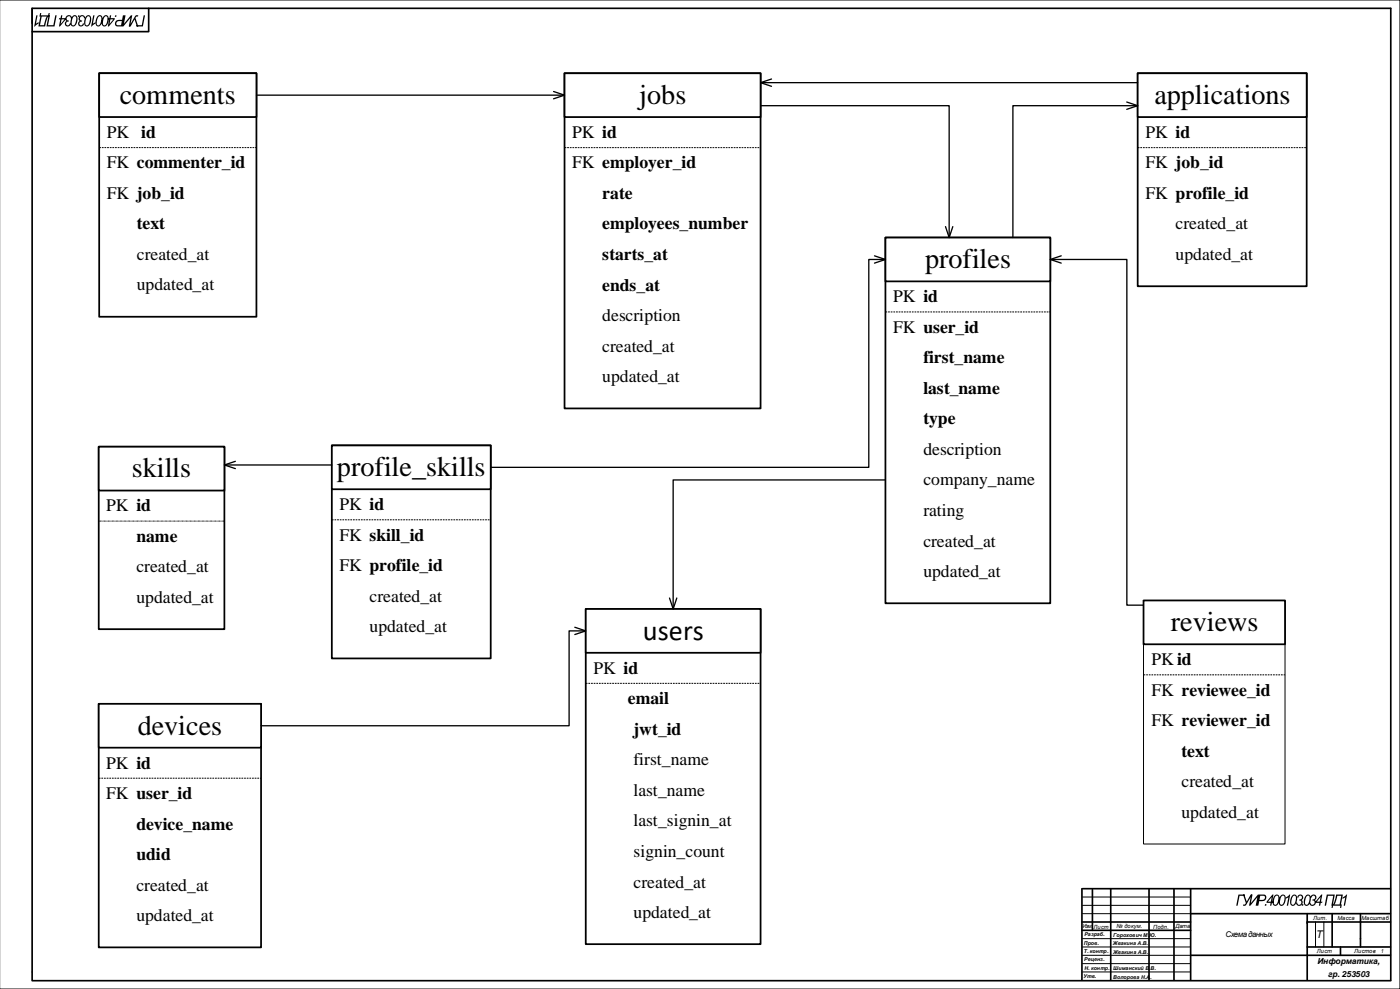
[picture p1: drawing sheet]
<svg xmlns="http://www.w3.org/2000/svg" width="841mm" height="594mm" viewBox="0 0 841 594" stroke-linecap="round" stroke-linejoin="round" font-family="sans-serif">
<g fill="none" stroke="#000" stroke-width="1">
<path d="M19 14v-9h816v584M19 5v579M89 5v14h-70M650 534v55M650 534h185M656 534v25M667 534v55M690 534v55M705 534v55M715 534v55M650 554h65M650 559h65"/>
<path d="M715 549h120M785 549v40M785 554h50M800 549v20M817 549v20M715 574h120M785 569h50M805 569v5M19 584v5h816"/>
</g>
<path d="M0 0h841v594h-841M650 539h65M650 544h65M650 549h65M790 554v15M795 554v15M650 564h65M650 569h65M650 574h65M650 579h65M650 584h65" fill="none" stroke="#000" stroke-width=".6"/>
<g fill="#000">
<path d="M22 9h1l-1 5 1-1v1l-2 2zM47 9h1v1h-1zM69 9h1v1h-1zM760 543h1l-1 1zM782 543h1v1h-1zM806 539l3-2-1 7h-1l1-5-2 1z"/>
<path d="M29 9h1l-1 6h3l1-6h1l-1 7h-5zM24 8h1v1h4v-1h1l-1 2a7 7 0 0 0-2 6h-4l1-6zM25 10l-1 5h2l2-5z"/>
<path d="M44 10a2.1 2.1 0 0 1 2 0 2.1 2.1 0 0 1 0 3 2.3 2.3 0 0 1-1 2 2.3 2.3 0 0 1-3 0l1-3zM44 10a4 4 0 0 0 0 5 4 4 0 0 0 1-5zM40 10l2-1 1 2a1.2 1.2 0 0 0-2-1 1.2 1.2 0 0 0-1 1 1.2 1.2 0 0 0 1 1v1a1.1 1.1 0 0 0-1 1 1.1 1.1 0 0 0 0 1 1.1 1.1 0 0 0 2-1h1a1.8 1.8 0 0 1-3 2 1.8 1.8 0 0 1 0-3l-1-2zM37 9v2h3l-4 5h-1l1-4h-1v-1h1zM37 12l-1 2 3-2z"/>
<path d="M56 9h1l-1 5 2-1-1 1-2 2zM52 10a2.1 2.1 0 0 1 3 0 2.1 2.1 0 0 1 0 3 2.3 2.3 0 0 1-1 2 2.3 2.3 0 0 1-3 0v-3zM52 10a4 4 0 0 0 0 5 4 4 0 0 0 1-5zM48 10l2-1 1 2h-1a1.2 1.2 0 0 0-1-1 1.2 1.2 0 0 0-1 1 1.2 1.2 0 0 0 1 1v1a1.1 1.1 0 0 0-1 1 1.1 1.1 0 0 0 0 1 1.1 1.1 0 0 0 2-1h1a1.8 1.8 0 0 1-3 2 1.8 1.8 0 0 1 0-3l-1-2z"/>
<path d="M66 9h1l-1 2h3l-4 5 1-4h-1v-1h1zM66 12v2l2-2zM62 10a2.1 2.1 0 0 1 3 0 2.1 2.1 0 0 1 0 3 2.3 2.3 0 0 1-1 2 2.3 2.3 0 0 1-3 0v-3zM63 10a4 4 0 0 0 0 5 4 4 0 0 0 1-5zM59 10a2.1 2.1 0 0 1 2 0 2.1 2.1 0 0 1 0 3 2.3 2.3 0 0 1-1 2 2.3 2.3 0 0 1-2 0v-3zM59 10a4 4 0 0 0 0 5 4 4 0 0 0 1-5z"/>
<path d="M86 9h1l-1 7h-4v-1h3zM81 9h2v1h-1l-1 1 2 5h-1l-1-4-3 4zM75 9l-1 5 5-5-1 7h-1l1-5-4 5h-1zM70 13l3-1 1-3h1l-2 7h-2a1.8 1.8 0 0 1-2-1 1.8 1.8 0 0 1 1-2zM70 13v2h3v-2z"/>
<path d="M744 537h4v1h-4l-1 6h-1zM747 537l2 4 2-4h1l-4 7h-1v-1h1v-1zM751 537h1l-1 5 4-5h1l-1 7h-1l1-5-4 5h-1zM756 537h3a2.1 2.1 0 0 1 1 3 2.1 2.1 0 0 1-2 1h-2v3h-1zM757 538l-1 2h2a1.3 1.3 0 0 0 2 0 1.4 1.4 0 0 0-2-2z"/>
<path d="M764 537h1l-1 5h1h-1v2h-1v-2h-2v-1zM764 539l-2 3h1zM766 538a1.9 1.9 0 0 1 2 0 1.9 1.9 0 0 1 0 2 2.6 2.6 0 0 1 0 3 2.6 2.6 0 0 1-3 0 6 6 0 0 1 1-5zM766 538a4 4 0 0 0 0 5 4 4 0 0 0 1-5zM769 538a1.9 1.9 0 0 1 3 0 1.9 1.9 0 0 1 0 2 2.6 2.6 0 0 1-1 3 2.6 2.6 0 0 1-3 0 6 6 0 0 1 1-5zM770 538a4 4 0 0 0 0 5 4 4 0 0 0 1-5z"/>
<path d="M772 539l3-2-1 7h-1l1-5-2 1zM776 538a1.9 1.9 0 0 1 3 0 1.9 1.9 0 0 1 0 2 2.6 2.6 0 0 1-1 3 2.6 2.6 0 0 1-3 0 6 6 0 0 1 1-5zM777 538a4 4 0 0 0 0 5 4 4 0 0 0 0-5zM780 538a1.7 1.7 0 0 1 2 0 1.7 1.7 0 0 1 0 3 2 2 0 0 1-1 3 2 2 0 0 1-3-2h1a1.2 1.2 0 0 0 1 1 1.2 1.2 0 0 0 2-1 1.2 1.2 0 0 0-2-1v-1a1.1 1.1 0 0 0 2 0 1.1 1.1 0 0 0-1-2 1.1 1.1 0 0 0-1 1h-1z"/>
<path d="M784 538a1.9 1.9 0 0 1 3 0 1.9 1.9 0 0 1 0 2 2.6 2.6 0 0 1-1 3 2.6 2.6 0 0 1-2 0 6 6 0 0 1 0-5zM785 538a4 4 0 0 0 0 5 4 4 0 0 0 1-5zM788 538a1.7 1.7 0 0 1 2 0 1.7 1.7 0 0 1 0 3 2 2 0 0 1-1 3 2 2 0 0 1-3-2h1a1.2 1.2 0 0 0 1 1 1.2 1.2 0 0 0 2-1 1.2 1.2 0 0 0-2-1v-1a1.1 1.1 0 0 0 2 0 1.1 1.1 0 0 0-1-2 1.1 1.1 0 0 0-1 1h-1zM794 537l-1 5h1h-1v2h-1v-2h-2v-1zM793 539l-2 3h2z"/>
<path d="M797 537h5l-2 7 1-6h-3l-2 6zM802 537h5l-2 6h1v2h-1v-1h-4l-1 1v-2a7 7 0 0 0 2-6zM803 538l-1 5h3l1-5z"/>
</g>
<path d="M352 366h105v201h-105z" fill-rule="evenodd" fill="#fff"/>
<path d="M352 366h105v201h-105z" fill="none" stroke="#000" stroke-width="1.1"/>
<path d="M352 366h105v26h-105z" fill-rule="evenodd" fill="#fff"/>
<path d="M352 366h105v26h-105z" fill="none" stroke="#000" stroke-width="1.1"/>
<path d="M352 410h105" fill="none" stroke="#000" stroke-width=".6" stroke-dasharray="1.1 .5" stroke-linecap="butt"/>
<path d="M59 423h98v146h-98z" fill-rule="evenodd" fill="#fff"/>
<path d="M59 423h98v146h-98z" fill="none" stroke="#000" stroke-width="1.1"/>
<path d="M59 423h98v26h-98z" fill-rule="evenodd" fill="#fff"/>
<path d="M59 423h98v26h-98z" fill="none" stroke="#000" stroke-width="1.1"/>
<path d="M59 467h98" fill="none" stroke="#000" stroke-width=".6" stroke-dasharray="1.1 .5" stroke-linecap="butt"/>
<g fill="#fff">
<path d="M61 474a1.6 1.6 0 0 1 3 0 1.6 1.6 0 0 1-1 3v2l-1 1-1-1 1-1-1-3z" fill-rule="evenodd"/>
<path d="M59 268h76v110h-76z" fill-rule="evenodd"/>
</g>
<path d="M59 268h76v110h-76z" fill="none" stroke="#000" stroke-width="1.1"/>
<path d="M59 268h76v27h-76z" fill-rule="evenodd" fill="#fff"/>
<path d="M59 268h76v27h-76z" fill="none" stroke="#000" stroke-width="1.1"/>
<path d="M59 295h76" fill="none" stroke="#000" stroke-width=".6" stroke-dasharray="1.1 .5" stroke-linecap="butt"/>
<path d="M199 268h96v127h-96z" fill-rule="evenodd" fill="#fff"/>
<path d="M199 268h96v127h-96z" fill="none" stroke="#000" stroke-width="1.1"/>
<path d="M199 268h96v26h-96z" fill-rule="evenodd" fill="#fff"/>
<path d="M199 268h96v26h-96z" fill="none" stroke="#000" stroke-width="1.1"/>
<path d="M199 312h96" fill="none" stroke="#000" stroke-width=".6" stroke-dasharray="1.1 .5" stroke-linecap="butt"/>
<g fill="#fff">
<path d="M201 319a1.6 1.6 0 0 1 3 0 1.6 1.6 0 0 1-1 2v3h-1l-1-1h1l-1-3z" fill-rule="evenodd"/>
<path d="M201 337a1.6 1.6 0 0 1 3 1 1.6 1.6 0 0 1-1 2v2l-1 1-1-1 1-1-1-3z" fill-rule="evenodd"/>
<path d="M532 143h99v219h-99z" fill-rule="evenodd"/>
</g>
<path d="M532 143h99v219h-99z" fill="none" stroke="#000" stroke-width="1.1"/>
<path d="M532 143h99v26h-99z" fill-rule="evenodd" fill="#fff"/>
<path d="M532 143h99v26h-99z" fill="none" stroke="#000" stroke-width="1.1"/>
<path d="M532 187h99" fill="none" stroke="#000" stroke-width=".6" stroke-dasharray="1.1 .5" stroke-linecap="butt"/>
<g fill="#fff">
<path d="M534 194a1.6 1.6 0 0 1 2 0 1.6 1.6 0 0 1-1 3v2v1l-1-1v-1l-1-3z" fill-rule="evenodd"/>
<path d="M687 361h85v146h-85z" fill-rule="evenodd"/>
</g>
<path d="M687 361h85v146h-85z" fill="none" stroke="#000" stroke-width=".6"/>
<path d="M687 361h85v26h-85z" fill-rule="evenodd" fill="#fff"/>
<path d="M687 361h85v26h-85z" fill="none" stroke="#000" stroke-width="1.1"/>
<path d="M687 405h85" fill="none" stroke="#000" stroke-width=".6" stroke-dasharray="1.1 .5" stroke-linecap="butt"/>
<g fill="#fff">
<path d="M689 412a1.6 1.6 0 0 1 2 0 1.6 1.6 0 0 1-1 3v2h-1v-1l-1-3z" fill-rule="evenodd"/>
<path d="M689 430a1.6 1.6 0 0 1 2 1 1.6 1.6 0 0 1-1 2v2v1l-1-1v-1l-1-3z" fill-rule="evenodd"/>
<path d="M60 44h94v146h-94z" fill-rule="evenodd"/>
</g>
<path d="M60 44h94v146h-94z" fill="none" stroke="#000" stroke-width="1.1"/>
<path d="M60 44h94v26h-94z" fill-rule="evenodd" fill="#fff"/>
<path d="M60 44h94v26h-94z" fill="none" stroke="#000" stroke-width="1.1"/>
<path d="M60 89h94" fill="none" stroke="#000" stroke-width=".6" stroke-dasharray="1.1 .5" stroke-linecap="butt"/>
<g fill="#fff">
<path d="M62 95a1.6 1.6 0 0 1 2 1 1.6 1.6 0 0 1-1 2v2v1l-1-1v-1l-1-3z" fill-rule="evenodd"/>
<path d="M339 44h118v201h-118z" fill-rule="evenodd"/>
</g>
<path d="M339 44h118v201h-118z" fill="none" stroke="#000" stroke-width="1.1"/>
<path d="M339 44h118v26h-118z" fill-rule="evenodd" fill="#fff"/>
<path d="M339 44h118v26h-118z" fill="none" stroke="#000" stroke-width="1.1"/>
<path d="M339 89h118" fill="none" stroke="#000" stroke-width=".6" stroke-dasharray="1.1 .5" stroke-linecap="butt"/>
<g fill="#fff">
<path d="M341 95a1.6 1.6 0 0 1 2 1 1.6 1.6 0 0 1 0 2v2l-1 1-1-1 1-1-1-3z" fill-rule="evenodd"/>
<path d="M683 44h102v128h-102z" fill-rule="evenodd"/>
</g>
<path d="M683 44h102v128h-102z" fill="none" stroke="#000" stroke-width="1.1"/>
<path d="M683 44h102v26h-102z" fill-rule="evenodd" fill="#fff"/>
<path d="M683 44h102v26h-102z" fill="none" stroke="#000" stroke-width="1.1"/>
<path d="M683 89h102" fill="none" stroke="#000" stroke-width=".6" stroke-dasharray="1.1 .5" stroke-linecap="butt"/>
<g fill="#fff">
<path d="M685 113a1.6 1.6 0 0 1 3 1 1.6 1.6 0 0 1-1 2v3h-1l-1-1 1-1-1-2z" fill-rule="evenodd"/>
<path d="M685 95a1.6 1.6 0 0 1 3 1 1.6 1.6 0 0 1-1 2v2l-1 1-1-1 1-1-1-3z" fill-rule="evenodd"/>
</g>
<path d="M457 50h226M463 47l-6 3 6 2M677 61l6 2-6 3M683 63h-75v80M631 156h46v207h10M637 154l-6 2 6 2" fill="none" stroke="#000" stroke-width=".79"/>
<path d="M62 113a1.6 1.6 0 0 1 2 1 1.6 1.6 0 0 1-1 2v2v1l-1-1v-1l-1-2z" fill-rule="evenodd" fill="#fff"/>
<path d="M154 57h185M332 55l7 2-7 2M457 63h113v80M568 136l2 7 2-7M525 154l7 2-7 2M532 156h-10v125h-227M135 279h64M141 277l-6 2 6 2M532 288h-128v78M402 359l2 7 2-7M345 377l7 2-7 2M352 379h-10v57h-185" fill="none" stroke="#000" stroke-width=".79"/>
<path d="M59 313h76" fill="none" stroke="#000" stroke-width=".6" stroke-dasharray=".5 .3" stroke-linecap="butt"/>
<g font-size="16.9">
<text x="72" y="62">comments</text>
<text x="384" y="62">jobs</text>
<text x="693" y="62">applications</text>
<text x="556" y="161">profiles</text>
<text x="79" y="287">skills</text>
<text x="202" y="286">profile_skills</text>
<text x="703" y="379">reviews</text>
<text x="386" y="384">users</text>
<text x="83" y="441">devices</text>
</g>
<g font-size="10.6">
<text x="64" y="83">PK id</text>
<text x="344" y="83">PK id</text>
<text x="688" y="83">PK id</text>
<text x="64" y="101">FK commenter_id</text>
<text x="344" y="101">FK employer_id</text>
<text x="688" y="101">FK job_id</text>
<text x="64" y="119">FK job_id</text>
<text x="362" y="119">rate</text>
<text x="688" y="119">FK profile_id</text>
<text x="82" y="138">text</text>
<text x="362" y="138">employees_number</text>
<text x="706" y="138">created_at</text>
<text x="82" y="156">created_at</text>
<text x="362" y="156">starts_at</text>
<text x="706" y="156">updated_at</text>
<text x="82" y="174">updated_at</text>
<text x="362" y="174">ends_at</text>
<text x="536" y="181">PK id</text>
<text x="362" y="193">description</text>
<text x="536" y="200">FK user_id</text>
<text x="362" y="211">created_at</text>
<text x="555" y="218">first_name</text>
<text x="362" y="230">updated_at</text>
<text x="555" y="236">last_name</text>
<text x="555" y="255">type</text>
<text x="555" y="273">description</text>
<text x="555" y="292">company_name</text>
<text x="64" y="307">PK id</text>
<text x="204" y="306">PK id</text>
<text x="555" y="310">rating</text>
<text x="82" y="325">name</text>
<text x="204" y="325">FK skill_id</text>
<text x="555" y="328">created_at</text>
<text x="82" y="344">created_at</text>
<text x="204" y="343">FK profile_id</text>
<text x="555" y="347">updated_at</text>
<text x="82" y="362">updated_at</text>
<text x="222" y="361">created_at</text>
<text x="222" y="380">updated_at</text>
<text x="692" y="399">PK id</text>
<text x="356" y="405">PK id</text>
<text x="692" y="418">FK reviewee_id</text>
<text x="377" y="423">email</text>
<text x="692" y="436">FK reviewer_id</text>
<text x="380" y="441">jwt_id</text>
<text x="710" y="455">text</text>
<text x="64" y="462">PK id</text>
<text x="380" y="460">first_name</text>
<text x="710" y="473">created_at</text>
<text x="64" y="480">FK user_id</text>
<text x="380" y="478">last_name</text>
<text x="710" y="491">updated_at</text>
<text x="380" y="496">last_signin_at</text>
<text x="82" y="498">device_name</text>
<text x="380" y="515">signin_count</text>
<text x="82" y="517">udid</text>
<text x="380" y="533">created_at</text>
<text x="82" y="535">created_at</text>
<text x="380" y="551">updated_at</text>
<text x="82" y="553">updated_at</text>
</g>
<text font-size="6.4" x="791" y="563">Т</text>
<g font-size="5">
<text x="791" y="579">Информатика,</text>
<text x="798" y="587">гр. 253503</text>
</g>
<text font-size="4.8" x="736" y="563">Схема данных</text>
<g font-size="3.4">
<text x="650" y="558">Изм.</text>
<text x="657" y="558">Лист</text>
<text x="675" y="558">докум.</text>
<text x="693" y="558">Подп.</text>
<text x="706" y="558">Дата</text>
<text x="789" y="553">Лит.</text>
<text x="803" y="553">Масса</text>
<text x="818" y="553">Масштаб</text>
<text x="791" y="573">Лист</text>
<text x="813" y="573">Листов</text>
<text x="829" y="573">1</text>
</g>
<g font-size="3.2">
<text x="651" y="562">Разраб.</text>
<text x="669" y="563">Горохович М.</text>
<text x="690" y="563">Ю.</text>
<text x="651" y="567">Пров.</text>
<text x="668" y="568">Жвакина А.В.</text>
<text x="651" y="572">Т. контр.</text>
<text x="669" y="573">Жвакина А.В.</text>
<text x="651" y="577">Реценз.</text>
<text x="651" y="587">Утв.</text>
<text x="651" y="582">Н. контр.</text>
<text x="669" y="583">Шиманский В</text>
<text x="669" y="588">Волорова Н.А</text>
<text x="690" y="583">.В.</text>
<text x="691" y="588">.</text>
</g>
</svg>
